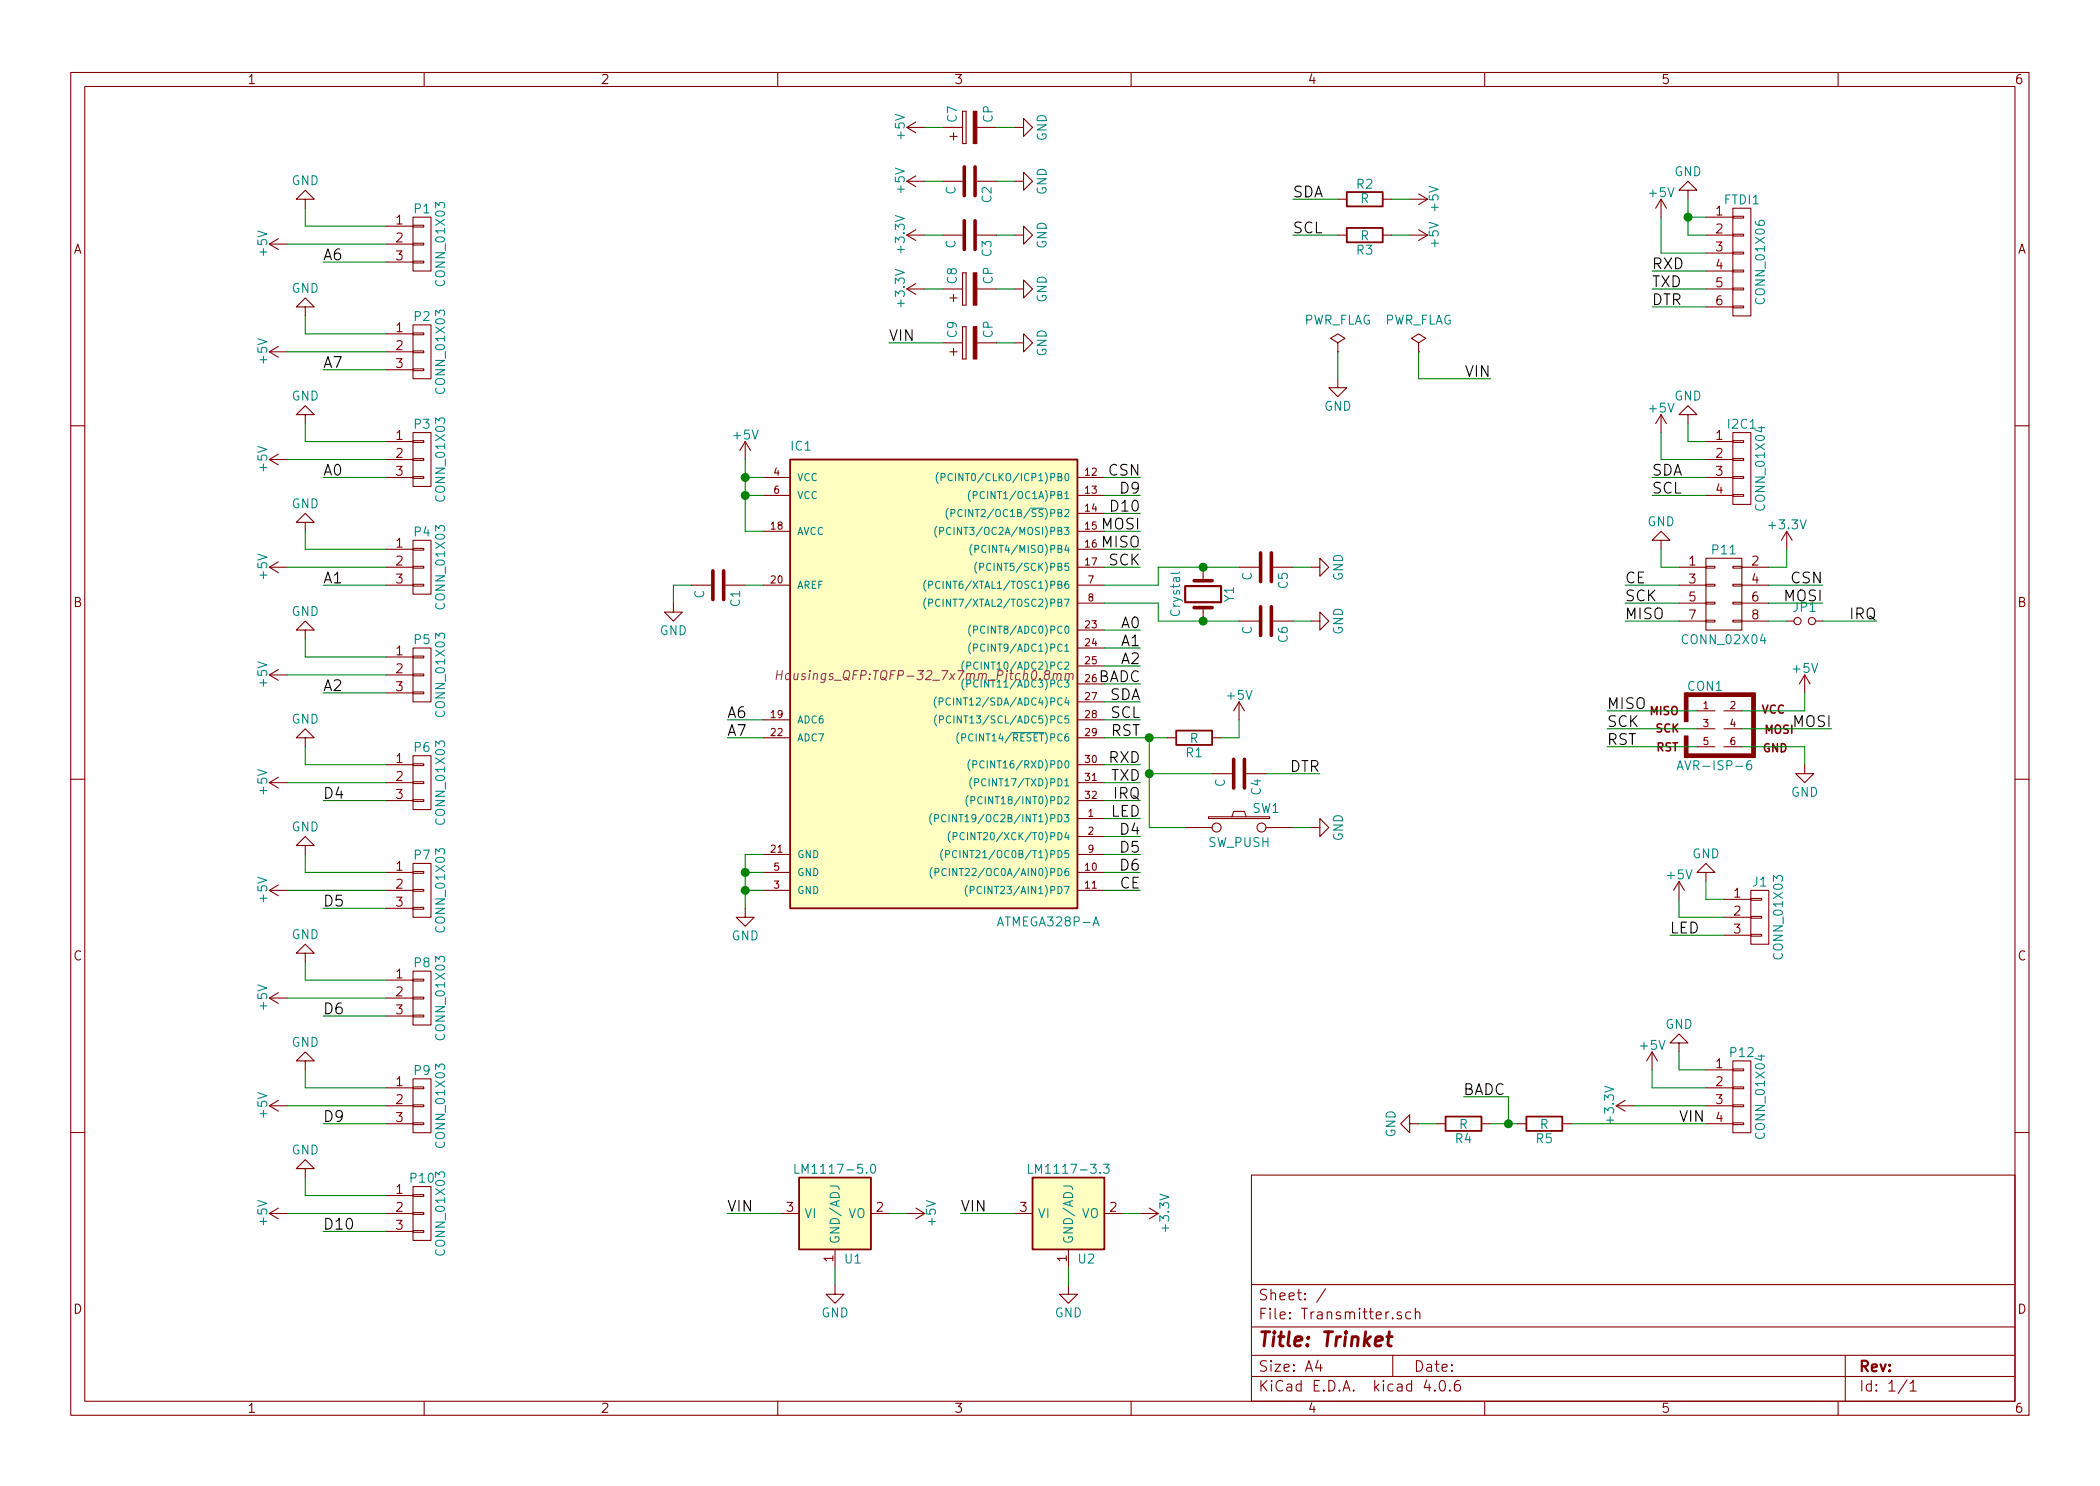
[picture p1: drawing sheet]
EESchema Schematic File Version 2
LIBS:power
LIBS:device
LIBS:transistors
LIBS:conn
LIBS:linear
LIBS:regul
LIBS:74xx
LIBS:cmos4000
LIBS:adc-dac
LIBS:memory
LIBS:xilinx
LIBS:microcontrollers
LIBS:dsp
LIBS:microchip
LIBS:analog_switches
LIBS:motorola
LIBS:texas
LIBS:intel
LIBS:audio
LIBS:interface
LIBS:digital-audio
LIBS:philips
LIBS:display
LIBS:cypress
LIBS:siliconi
LIBS:opto
LIBS:atmel
LIBS:contrib
LIBS:valves
LIBS:trinket-cache
EELAYER 25 0
EELAYER END
$Descr A4 11693 8268
encoding utf-8
Sheet 1 1
Title "Trinket"
Date ""
Rev ""
Comp ""
Comment1 ""
Comment2 ""
Comment3 ""
Comment4 ""
$EndDescr
$Comp
L ATMEGA328P-A IC1
U 1 1
P 5150 3750
F 0 "IC1" H 4400 5000 50  0000 L BNN
F 1 "ATMEGA328P-A" H 5550 2350 50  0000 L BNN
F 2 "Housings_QFP:TQFP-32_7x7mm_Pitch0.8mm" H 5150 3750 50  0000 C CIN
F 3 "" H 5150 3750 50  0000 C CNN
	1    5150 3750
	1    0    0    -1  
$EndComp
$Comp
L +5V #PWR01
U 1 1
P 4150 2550
F 0 "#PWR01" H 4150 2400 50  0001 C CNN
F 1 "+5V" H 4150 2690 50  0000 C CNN
F 2 "" H 4150 2550 50  0000 C CNN
F 3 "" H 4150 2550 50  0000 C CNN
	1    4150 2550
	1    0    0    -1  
$EndComp
$Comp
L C C1
U 1 1
P 4000 3250
F 0 "C1" H 4025 3350 50  0000 L CNN
F 1 "C" H 4025 3150 50  0000 L CNN
F 2 "Capacitors_SMD:C_0805_HandSoldering" H 4038 3100 50  0001 C CNN
F 3 "" H 4000 3250 50  0000 C CNN
	1    4000 3250
	0    1    1    0   
$EndComp
$Comp
L GND #PWR02
U 1 1
P 3750 3350
F 0 "#PWR02" H 3750 3100 50  0001 C CNN
F 1 "GND" H 3750 3200 50  0000 C CNN
F 2 "" H 3750 3350 50  0000 C CNN
F 3 "" H 3750 3350 50  0000 C CNN
	1    3750 3350
	1    0    0    -1  
$EndComp
$Comp
L Crystal Y1
U 1 1
P 6700 3300
F 0 "Y1" H 6700 3450 50  0000 C CNN
F 1 "Crystal" H 6700 3150 50  0000 C CNN
F 2 "Crystals:Crystal_HC49-U_Vertical" H 6700 3300 50  0001 C CNN
F 3 "" H 6700 3300 50  0000 C CNN
	1    6700 3300
	0    1    1    0   
$EndComp
$Comp
L C C5
U 1 1
P 7050 3150
F 0 "C5" H 7075 3250 50  0000 L CNN
F 1 "C" H 7075 3050 50  0000 L CNN
F 2 "Capacitors_SMD:C_0805_HandSoldering" H 7088 3000 50  0001 C CNN
F 3 "" H 7050 3150 50  0000 C CNN
	1    7050 3150
	0    1    1    0   
$EndComp
$Comp
L C C6
U 1 1
P 7050 3450
F 0 "C6" H 7075 3550 50  0000 L CNN
F 1 "C" H 7075 3350 50  0000 L CNN
F 2 "Capacitors_SMD:C_0805_HandSoldering" H 7088 3300 50  0001 C CNN
F 3 "" H 7050 3450 50  0000 C CNN
	1    7050 3450
	0    1    1    0   
$EndComp
$Comp
L GND #PWR03
U 1 1
P 7300 3450
F 0 "#PWR03" H 7300 3200 50  0001 C CNN
F 1 "GND" H 7300 3300 50  0000 C CNN
F 2 "" H 7300 3450 50  0000 C CNN
F 3 "" H 7300 3450 50  0000 C CNN
	1    7300 3450
	0    -1   -1   0   
$EndComp
$Comp
L GND #PWR04
U 1 1
P 7300 3150
F 0 "#PWR04" H 7300 2900 50  0001 C CNN
F 1 "GND" H 7300 3000 50  0000 C CNN
F 2 "" H 7300 3150 50  0000 C CNN
F 3 "" H 7300 3150 50  0000 C CNN
	1    7300 3150
	0    -1   -1   0   
$EndComp
$Comp
L R R1
U 1 1
P 6650 4100
F 0 "R1" V 6730 4100 50  0000 C CNN
F 1 "R" V 6650 4100 50  0000 C CNN
F 2 "Resistors_SMD:R_0805_HandSoldering" V 6580 4100 50  0001 C CNN
F 3 "" H 6650 4100 50  0000 C CNN
	1    6650 4100
	0    1    1    0   
$EndComp
$Comp
L +5V #PWR05
U 1 1
P 6900 4000
F 0 "#PWR05" H 6900 3850 50  0001 C CNN
F 1 "+5V" H 6900 4140 50  0000 C CNN
F 2 "" H 6900 4000 50  0000 C CNN
F 3 "" H 6900 4000 50  0000 C CNN
	1    6900 4000
	1    0    0    -1  
$EndComp
$Comp
L C C4
U 1 1
P 6900 4300
F 0 "C4" H 6925 4400 50  0000 L CNN
F 1 "C" H 6925 4200 50  0000 L CNN
F 2 "Capacitors_SMD:C_0805_HandSoldering" H 6938 4150 50  0001 C CNN
F 3 "" H 6900 4300 50  0000 C CNN
	1    6900 4300
	0    1    1    0   
$EndComp
$Comp
L SW_PUSH SW1
U 1 1
P 6900 4600
F 0 "SW1" H 7050 4710 50  0000 C CNN
F 1 "SW_PUSH" H 6900 4520 50  0000 C CNN
F 2 "Buttons_Switches_SMD:SW_SPST_EVQPE1" H 6900 4600 50  0001 C CNN
F 3 "" H 6900 4600 50  0000 C CNN
	1    6900 4600
	1    0    0    -1  
$EndComp
$Comp
L GND #PWR06
U 1 1
P 7300 4600
F 0 "#PWR06" H 7300 4350 50  0001 C CNN
F 1 "GND" H 7300 4450 50  0000 C CNN
F 2 "" H 7300 4600 50  0000 C CNN
F 3 "" H 7300 4600 50  0000 C CNN
	1    7300 4600
	0    -1   -1   0   
$EndComp
Text Label 7350 4300 2    60   ~ 0
DTR
$Comp
L GND #PWR07
U 1 1
P 4150 5050
F 0 "#PWR07" H 4150 4800 50  0001 C CNN
F 1 "GND" H 4150 4900 50  0000 C CNN
F 2 "" H 4150 5050 50  0000 C CNN
F 3 "" H 4150 5050 50  0000 C CNN
	1    4150 5050
	1    0    0    -1  
$EndComp
$Comp
L CONN_01X06 FTDI1
U 1 1
P 9700 1450
F 0 "FTDI1" H 9700 1800 50  0000 C CNN
F 1 "CONN_01X06" V 9800 1450 50  0000 C CNN
F 2 "Pin_Headers:Pin_Header_Straight_1x06_Pitch2.54mm" H 9700 1450 50  0001 C CNN
F 3 "" H 9700 1450 50  0000 C CNN
	1    9700 1450
	1    0    0    -1  
$EndComp
$Comp
L GND #PWR08
U 1 1
P 9400 1100
F 0 "#PWR08" H 9400 850 50  0001 C CNN
F 1 "GND" H 9400 950 50  0000 C CNN
F 2 "" H 9400 1100 50  0000 C CNN
F 3 "" H 9400 1100 50  0000 C CNN
	1    9400 1100
	-1   0    0    1   
$EndComp
Text Label 9200 1700 0    60   ~ 0
DTR
Text Label 9200 1600 0    60   ~ 0
TXD
Text Label 9200 1500 0    60   ~ 0
RXD
Text Label 6350 4250 2    60   ~ 0
RXD
Text Label 6350 4350 2    60   ~ 0
TXD
$Comp
L CONN_01X04 I2C1
U 1 1
P 9700 2600
F 0 "I2C1" H 9700 2850 50  0000 C CNN
F 1 "CONN_01X04" V 9800 2600 50  0000 C CNN
F 2 "Pin_Headers:Pin_Header_Straight_1x04_Pitch2.54mm" H 9700 2600 50  0001 C CNN
F 3 "" H 9700 2600 50  0000 C CNN
	1    9700 2600
	1    0    0    -1  
$EndComp
$Comp
L GND #PWR010
U 1 1
P 9400 2350
F 0 "#PWR010" H 9400 2100 50  0001 C CNN
F 1 "GND" H 9400 2200 50  0000 C CNN
F 2 "" H 9400 2350 50  0000 C CNN
F 3 "" H 9400 2350 50  0000 C CNN
	1    9400 2350
	-1   0    0    1   
$EndComp
$Comp
L +5V #PWR011
U 1 1
P 9250 2400
F 0 "#PWR011" H 9250 2250 50  0001 C CNN
F 1 "+5V" H 9250 2540 50  0000 C CNN
F 2 "" H 9250 2400 50  0000 C CNN
F 3 "" H 9250 2400 50  0000 C CNN
	1    9250 2400
	1    0    0    -1  
$EndComp
Text Label 9200 2650 0    60   ~ 0
SDA
Text Label 9200 2750 0    60   ~ 0
SCL
Text Label 6350 3900 2    60   ~ 0
SDA
Text Label 6350 4000 2    60   ~ 0
SCL
$Comp
L CONN_02X04 P11
U 1 1
P 9600 3300
F 0 "P11" H 9600 3550 50  0000 C CNN
F 1 "CONN_02X04" H 9600 3050 50  0000 C CNN
F 2 "Pin_Headers:Pin_Header_Straight_2x04_Pitch2.54mm" H 9600 2100 50  0001 C CNN
F 3 "" H 9600 2100 50  0000 C CNN
	1    9600 3300
	1    0    0    -1  
$EndComp
$Comp
L GND #PWR012
U 1 1
P 9250 3050
F 0 "#PWR012" H 9250 2800 50  0001 C CNN
F 1 "GND" H 9250 2900 50  0000 C CNN
F 2 "" H 9250 3050 50  0000 C CNN
F 3 "" H 9250 3050 50  0000 C CNN
	1    9250 3050
	-1   0    0    1   
$EndComp
$Comp
L +3.3V #PWR013
U 1 1
P 9950 3050
F 0 "#PWR013" H 9950 2900 50  0001 C CNN
F 1 "+3.3V" H 9950 3190 50  0000 C CNN
F 2 "" H 9950 3050 50  0000 C CNN
F 3 "" H 9950 3050 50  0000 C CNN
	1    9950 3050
	1    0    0    -1  
$EndComp
Text Label 9050 3250 0    60   ~ 0
CE
Text Label 10150 3250 2    60   ~ 0
CSN
Text Label 9050 3350 0    60   ~ 0
SCK
Text Label 10150 3350 2    60   ~ 0
MOSI
Text Label 9050 3450 0    60   ~ 0
MISO
Text Label 6350 2950 2    60   ~ 0
MOSI
Text Label 6350 3050 2    60   ~ 0
MISO
Text Label 6350 3150 2    60   ~ 0
SCK
Text Label 6350 4950 2    60   ~ 0
CE
Text Label 6350 2650 2    60   ~ 0
CSN
$Comp
L R R2
U 1 1
P 7600 1100
F 0 "R2" V 7680 1100 50  0000 C CNN
F 1 "R" V 7600 1100 50  0000 C CNN
F 2 "Resistors_SMD:R_0805_HandSoldering" V 7530 1100 50  0001 C CNN
F 3 "" H 7600 1100 50  0000 C CNN
	1    7600 1100
	0    -1   -1   0   
$EndComp
$Comp
L R R3
U 1 1
P 7600 1300
F 0 "R3" V 7680 1300 50  0000 C CNN
F 1 "R" V 7600 1300 50  0000 C CNN
F 2 "Resistors_SMD:R_0805_HandSoldering" V 7530 1300 50  0001 C CNN
F 3 "" H 7600 1300 50  0000 C CNN
	1    7600 1300
	0    1    1    0   
$EndComp
$Comp
L +5V #PWR014
U 1 1
P 7850 1100
F 0 "#PWR014" H 7850 950 50  0001 C CNN
F 1 "+5V" H 7850 1240 50  0000 C CNN
F 2 "" H 7850 1100 50  0000 C CNN
F 3 "" H 7850 1100 50  0000 C CNN
	1    7850 1100
	0    1    1    0   
$EndComp
$Comp
L +5V #PWR015
U 1 1
P 7850 1300
F 0 "#PWR015" H 7850 1150 50  0001 C CNN
F 1 "+5V" H 7850 1440 50  0000 C CNN
F 2 "" H 7850 1300 50  0000 C CNN
F 3 "" H 7850 1300 50  0000 C CNN
	1    7850 1300
	0    1    1    0   
$EndComp
Text Label 7200 1100 0    60   ~ 0
SDA
Text Label 7200 1300 0    60   ~ 0
SCL
$Comp
L C C2
U 1 1
P 5400 1000
F 0 "C2" H 5425 1100 50  0000 L CNN
F 1 "C" H 5425 900 50  0000 L CNN
F 2 "Capacitors_SMD:C_0805_HandSoldering" H 5438 850 50  0001 C CNN
F 3 "" H 5400 1000 50  0000 C CNN
	1    5400 1000
	0    1    1    0   
$EndComp
$Comp
L C C3
U 1 1
P 5400 1300
F 0 "C3" H 5425 1400 50  0000 L CNN
F 1 "C" H 5425 1200 50  0000 L CNN
F 2 "Capacitors_SMD:C_0805_HandSoldering" H 5438 1150 50  0001 C CNN
F 3 "" H 5400 1300 50  0000 C CNN
	1    5400 1300
	0    1    1    0   
$EndComp
$Comp
L GND #PWR016
U 1 1
P 5650 1000
F 0 "#PWR016" H 5650 750 50  0001 C CNN
F 1 "GND" H 5650 850 50  0000 C CNN
F 2 "" H 5650 1000 50  0000 C CNN
F 3 "" H 5650 1000 50  0000 C CNN
	1    5650 1000
	0    -1   -1   0   
$EndComp
$Comp
L GND #PWR017
U 1 1
P 5650 1300
F 0 "#PWR017" H 5650 1050 50  0001 C CNN
F 1 "GND" H 5650 1150 50  0000 C CNN
F 2 "" H 5650 1300 50  0000 C CNN
F 3 "" H 5650 1300 50  0000 C CNN
	1    5650 1300
	0    -1   -1   0   
$EndComp
$Comp
L +5V #PWR018
U 1 1
P 5150 1000
F 0 "#PWR018" H 5150 850 50  0001 C CNN
F 1 "+5V" H 5150 1140 50  0000 C CNN
F 2 "" H 5150 1000 50  0000 C CNN
F 3 "" H 5150 1000 50  0000 C CNN
	1    5150 1000
	0    -1   -1   0   
$EndComp
$Comp
L +3.3V #PWR019
U 1 1
P 5150 1300
F 0 "#PWR019" H 5150 1150 50  0001 C CNN
F 1 "+3.3V" H 5150 1440 50  0000 C CNN
F 2 "" H 5150 1300 50  0000 C CNN
F 3 "" H 5150 1300 50  0000 C CNN
	1    5150 1300
	0    -1   -1   0   
$EndComp
$Comp
L AVR-ISP-6 CON1
U 1 1
P 9600 4050
F 0 "CON1" H 9495 4290 50  0000 C CNN
F 1 "AVR-ISP-6" H 9335 3820 50  0000 L BNN
F 2 "Pin_Headers:Pin_Header_Straight_2x03_Pitch2.54mm" V 9080 4090 50  0001 C CNN
F 3 "" H 9575 4050 50  0000 C CNN
	1    9600 4050
	1    0    0    -1  
$EndComp
Text Label 8950 3950 0    60   ~ 0
MISO
Text Label 8950 4050 0    60   ~ 0
SCK
Text Label 8950 4150 0    60   ~ 0
RST
Text Label 6350 4100 2    60   ~ 0
RST
Text Label 10200 4050 2    60   ~ 0
MOSI
$Comp
L +5V #PWR020
U 1 1
P 10050 3850
F 0 "#PWR020" H 10050 3700 50  0001 C CNN
F 1 "+5V" H 10050 3990 50  0000 C CNN
F 2 "" H 10050 3850 50  0000 C CNN
F 3 "" H 10050 3850 50  0000 C CNN
	1    10050 3850
	1    0    0    -1  
$EndComp
$Comp
L GND #PWR021
U 1 1
P 10050 4250
F 0 "#PWR021" H 10050 4000 50  0001 C CNN
F 1 "GND" H 10050 4100 50  0000 C CNN
F 2 "" H 10050 4250 50  0000 C CNN
F 3 "" H 10050 4250 50  0000 C CNN
	1    10050 4250
	1    0    0    -1  
$EndComp
$Comp
L CONN_01X03 P1
U 1 1
P 2350 1350
F 0 "P1" H 2350 1550 50  0000 C CNN
F 1 "CONN_01X03" V 2450 1350 50  0000 C CNN
F 2 "Pin_Headers:Pin_Header_Straight_1x03_Pitch2.54mm" H 2350 1350 50  0001 C CNN
F 3 "" H 2350 1350 50  0000 C CNN
	1    2350 1350
	1    0    0    -1  
$EndComp
$Comp
L GND #PWR022
U 1 1
P 1700 1150
F 0 "#PWR022" H 1700 900 50  0001 C CNN
F 1 "GND" H 1700 1000 50  0000 C CNN
F 2 "" H 1700 1150 50  0000 C CNN
F 3 "" H 1700 1150 50  0000 C CNN
	1    1700 1150
	-1   0    0    1   
$EndComp
$Comp
L +5V #PWR023
U 1 1
P 1600 1350
F 0 "#PWR023" H 1600 1200 50  0001 C CNN
F 1 "+5V" H 1600 1490 50  0000 C CNN
F 2 "" H 1600 1350 50  0000 C CNN
F 3 "" H 1600 1350 50  0000 C CNN
	1    1600 1350
	0    -1   -1   0   
$EndComp
$Comp
L CONN_01X03 P2
U 1 1
P 2350 1950
F 0 "P2" H 2350 2150 50  0000 C CNN
F 1 "CONN_01X03" V 2450 1950 50  0000 C CNN
F 2 "Pin_Headers:Pin_Header_Straight_1x03_Pitch2.54mm" H 2350 1950 50  0001 C CNN
F 3 "" H 2350 1950 50  0000 C CNN
	1    2350 1950
	1    0    0    -1  
$EndComp
$Comp
L GND #PWR024
U 1 1
P 1700 1750
F 0 "#PWR024" H 1700 1500 50  0001 C CNN
F 1 "GND" H 1700 1600 50  0000 C CNN
F 2 "" H 1700 1750 50  0000 C CNN
F 3 "" H 1700 1750 50  0000 C CNN
	1    1700 1750
	-1   0    0    1   
$EndComp
$Comp
L +5V #PWR025
U 1 1
P 1600 1950
F 0 "#PWR025" H 1600 1800 50  0001 C CNN
F 1 "+5V" H 1600 2090 50  0000 C CNN
F 2 "" H 1600 1950 50  0000 C CNN
F 3 "" H 1600 1950 50  0000 C CNN
	1    1600 1950
	0    -1   -1   0   
$EndComp
$Comp
L CONN_01X03 P3
U 1 1
P 2350 2550
F 0 "P3" H 2350 2750 50  0000 C CNN
F 1 "CONN_01X03" V 2450 2550 50  0000 C CNN
F 2 "Pin_Headers:Pin_Header_Straight_1x03_Pitch2.54mm" H 2350 2550 50  0001 C CNN
F 3 "" H 2350 2550 50  0000 C CNN
	1    2350 2550
	1    0    0    -1  
$EndComp
$Comp
L GND #PWR026
U 1 1
P 1700 2350
F 0 "#PWR026" H 1700 2100 50  0001 C CNN
F 1 "GND" H 1700 2200 50  0000 C CNN
F 2 "" H 1700 2350 50  0000 C CNN
F 3 "" H 1700 2350 50  0000 C CNN
	1    1700 2350
	-1   0    0    1   
$EndComp
$Comp
L +5V #PWR027
U 1 1
P 1600 2550
F 0 "#PWR027" H 1600 2400 50  0001 C CNN
F 1 "+5V" H 1600 2690 50  0000 C CNN
F 2 "" H 1600 2550 50  0000 C CNN
F 3 "" H 1600 2550 50  0000 C CNN
	1    1600 2550
	0    -1   -1   0   
$EndComp
$Comp
L CONN_01X03 P4
U 1 1
P 2350 3150
F 0 "P4" H 2350 3350 50  0000 C CNN
F 1 "CONN_01X03" V 2450 3150 50  0000 C CNN
F 2 "Pin_Headers:Pin_Header_Straight_1x03_Pitch2.54mm" H 2350 3150 50  0001 C CNN
F 3 "" H 2350 3150 50  0000 C CNN
	1    2350 3150
	1    0    0    -1  
$EndComp
$Comp
L GND #PWR028
U 1 1
P 1700 2950
F 0 "#PWR028" H 1700 2700 50  0001 C CNN
F 1 "GND" H 1700 2800 50  0000 C CNN
F 2 "" H 1700 2950 50  0000 C CNN
F 3 "" H 1700 2950 50  0000 C CNN
	1    1700 2950
	-1   0    0    1   
$EndComp
$Comp
L +5V #PWR029
U 1 1
P 1600 3150
F 0 "#PWR029" H 1600 3000 50  0001 C CNN
F 1 "+5V" H 1600 3290 50  0000 C CNN
F 2 "" H 1600 3150 50  0000 C CNN
F 3 "" H 1600 3150 50  0000 C CNN
	1    1600 3150
	0    -1   -1   0   
$EndComp
$Comp
L CONN_01X03 P5
U 1 1
P 2350 3750
F 0 "P5" H 2350 3950 50  0000 C CNN
F 1 "CONN_01X03" V 2450 3750 50  0000 C CNN
F 2 "Pin_Headers:Pin_Header_Straight_1x03_Pitch2.54mm" H 2350 3750 50  0001 C CNN
F 3 "" H 2350 3750 50  0000 C CNN
	1    2350 3750
	1    0    0    -1  
$EndComp
$Comp
L GND #PWR030
U 1 1
P 1700 3550
F 0 "#PWR030" H 1700 3300 50  0001 C CNN
F 1 "GND" H 1700 3400 50  0000 C CNN
F 2 "" H 1700 3550 50  0000 C CNN
F 3 "" H 1700 3550 50  0000 C CNN
	1    1700 3550
	-1   0    0    1   
$EndComp
$Comp
L +5V #PWR031
U 1 1
P 1600 3750
F 0 "#PWR031" H 1600 3600 50  0001 C CNN
F 1 "+5V" H 1600 3890 50  0000 C CNN
F 2 "" H 1600 3750 50  0000 C CNN
F 3 "" H 1600 3750 50  0000 C CNN
	1    1600 3750
	0    -1   -1   0   
$EndComp
$Comp
L CONN_01X03 P6
U 1 1
P 2350 4350
F 0 "P6" H 2350 4550 50  0000 C CNN
F 1 "CONN_01X03" V 2450 4350 50  0000 C CNN
F 2 "Pin_Headers:Pin_Header_Straight_1x03_Pitch2.54mm" H 2350 4350 50  0001 C CNN
F 3 "" H 2350 4350 50  0000 C CNN
	1    2350 4350
	1    0    0    -1  
$EndComp
$Comp
L GND #PWR032
U 1 1
P 1700 4150
F 0 "#PWR032" H 1700 3900 50  0001 C CNN
F 1 "GND" H 1700 4000 50  0000 C CNN
F 2 "" H 1700 4150 50  0000 C CNN
F 3 "" H 1700 4150 50  0000 C CNN
	1    1700 4150
	-1   0    0    1   
$EndComp
$Comp
L +5V #PWR033
U 1 1
P 1600 4350
F 0 "#PWR033" H 1600 4200 50  0001 C CNN
F 1 "+5V" H 1600 4490 50  0000 C CNN
F 2 "" H 1600 4350 50  0000 C CNN
F 3 "" H 1600 4350 50  0000 C CNN
	1    1600 4350
	0    -1   -1   0   
$EndComp
$Comp
L CONN_01X03 P7
U 1 1
P 2350 4950
F 0 "P7" H 2350 5150 50  0000 C CNN
F 1 "CONN_01X03" V 2450 4950 50  0000 C CNN
F 2 "Pin_Headers:Pin_Header_Straight_1x03_Pitch2.54mm" H 2350 4950 50  0001 C CNN
F 3 "" H 2350 4950 50  0000 C CNN
	1    2350 4950
	1    0    0    -1  
$EndComp
$Comp
L GND #PWR034
U 1 1
P 1700 4750
F 0 "#PWR034" H 1700 4500 50  0001 C CNN
F 1 "GND" H 1700 4600 50  0000 C CNN
F 2 "" H 1700 4750 50  0000 C CNN
F 3 "" H 1700 4750 50  0000 C CNN
	1    1700 4750
	-1   0    0    1   
$EndComp
$Comp
L +5V #PWR035
U 1 1
P 1600 4950
F 0 "#PWR035" H 1600 4800 50  0001 C CNN
F 1 "+5V" H 1600 5090 50  0000 C CNN
F 2 "" H 1600 4950 50  0000 C CNN
F 3 "" H 1600 4950 50  0000 C CNN
	1    1600 4950
	0    -1   -1   0   
$EndComp
$Comp
L CONN_01X03 P8
U 1 1
P 2350 5550
F 0 "P8" H 2350 5750 50  0000 C CNN
F 1 "CONN_01X03" V 2450 5550 50  0000 C CNN
F 2 "Pin_Headers:Pin_Header_Straight_1x03_Pitch2.54mm" H 2350 5550 50  0001 C CNN
F 3 "" H 2350 5550 50  0000 C CNN
	1    2350 5550
	1    0    0    -1  
$EndComp
$Comp
L GND #PWR036
U 1 1
P 1700 5350
F 0 "#PWR036" H 1700 5100 50  0001 C CNN
F 1 "GND" H 1700 5200 50  0000 C CNN
F 2 "" H 1700 5350 50  0000 C CNN
F 3 "" H 1700 5350 50  0000 C CNN
	1    1700 5350
	-1   0    0    1   
$EndComp
$Comp
L +5V #PWR037
U 1 1
P 1600 5550
F 0 "#PWR037" H 1600 5400 50  0001 C CNN
F 1 "+5V" H 1600 5690 50  0000 C CNN
F 2 "" H 1600 5550 50  0000 C CNN
F 3 "" H 1600 5550 50  0000 C CNN
	1    1600 5550
	0    -1   -1   0   
$EndComp
$Comp
L CONN_01X03 P9
U 1 1
P 2350 6150
F 0 "P9" H 2350 6350 50  0000 C CNN
F 1 "CONN_01X03" V 2450 6150 50  0000 C CNN
F 2 "Pin_Headers:Pin_Header_Straight_1x03_Pitch2.54mm" H 2350 6150 50  0001 C CNN
F 3 "" H 2350 6150 50  0000 C CNN
	1    2350 6150
	1    0    0    -1  
$EndComp
$Comp
L GND #PWR038
U 1 1
P 1700 5950
F 0 "#PWR038" H 1700 5700 50  0001 C CNN
F 1 "GND" H 1700 5800 50  0000 C CNN
F 2 "" H 1700 5950 50  0000 C CNN
F 3 "" H 1700 5950 50  0000 C CNN
	1    1700 5950
	-1   0    0    1   
$EndComp
$Comp
L +5V #PWR039
U 1 1
P 1600 6150
F 0 "#PWR039" H 1600 6000 50  0001 C CNN
F 1 "+5V" H 1600 6290 50  0000 C CNN
F 2 "" H 1600 6150 50  0000 C CNN
F 3 "" H 1600 6150 50  0000 C CNN
	1    1600 6150
	0    -1   -1   0   
$EndComp
$Comp
L CONN_01X03 P10
U 1 1
P 2350 6750
F 0 "P10" H 2350 6950 50  0000 C CNN
F 1 "CONN_01X03" V 2450 6750 50  0000 C CNN
F 2 "Pin_Headers:Pin_Header_Straight_1x03_Pitch2.54mm" H 2350 6750 50  0001 C CNN
F 3 "" H 2350 6750 50  0000 C CNN
	1    2350 6750
	1    0    0    -1  
$EndComp
$Comp
L GND #PWR040
U 1 1
P 1700 6550
F 0 "#PWR040" H 1700 6300 50  0001 C CNN
F 1 "GND" H 1700 6400 50  0000 C CNN
F 2 "" H 1700 6550 50  0000 C CNN
F 3 "" H 1700 6550 50  0000 C CNN
	1    1700 6550
	-1   0    0    1   
$EndComp
$Comp
L +5V #PWR041
U 1 1
P 1600 6750
F 0 "#PWR041" H 1600 6600 50  0001 C CNN
F 1 "+5V" H 1600 6890 50  0000 C CNN
F 2 "" H 1600 6750 50  0000 C CNN
F 3 "" H 1600 6750 50  0000 C CNN
	1    1600 6750
	0    -1   -1   0   
$EndComp
Text Label 1800 1450 0    60   ~ 0
A6
Text Label 1800 2050 0    60   ~ 0
A7
Text Label 1800 2650 0    60   ~ 0
A0
Text Label 1800 3250 0    60   ~ 0
A1
Text Label 1800 3850 0    60   ~ 0
A2
Text Label 1800 4450 0    60   ~ 0
D4
Text Label 1800 5050 0    60   ~ 0
D5
Text Label 1800 5650 0    60   ~ 0
D6
Text Label 1800 6250 0    60   ~ 0
D9
Text Label 1800 6850 0    60   ~ 0
D10
Text Label 4050 4000 0    60   ~ 0
A6
Text Label 4050 4100 0    60   ~ 0
A7
Text Label 6350 3500 2    60   ~ 0
A0
Text Label 6350 3600 2    60   ~ 0
A1
Text Label 6350 3700 2    60   ~ 0
A2
$Comp
L Jumper_NO_Small JP1
U 1 1
P 10050 3450
F 0 "JP1" H 10050 3530 50  0000 C CNN
F 1 "Jumper_NO_Small" H 10060 3390 50  0001 C CNN
F 2 "Resistors_SMD:R_0805_HandSoldering" H 10050 3450 50  0001 C CNN
F 3 "" H 10050 3450 50  0000 C CNN
	1    10050 3450
	1    0    0    -1  
$EndComp
Text Label 10450 3450 2    60   ~ 0
IRQ
Text Label 6350 4450 2    60   ~ 0
IRQ
Text Label 6350 4650 2    60   ~ 0
D4
Text Label 6350 4750 2    60   ~ 0
D5
Text Label 6350 4850 2    60   ~ 0
D6
Text Label 6350 2750 2    60   ~ 0
D9
Text Label 6350 2850 2    60   ~ 0
D10
Text Label 6350 4550 2    60   ~ 0
LED
Text Label 9300 5200 0    60   ~ 0
LED
$Comp
L GND #PWR042
U 1 1
P 9500 4900
F 0 "#PWR042" H 9500 4650 50  0001 C CNN
F 1 "GND" H 9500 4750 50  0000 C CNN
F 2 "" H 9500 4900 50  0000 C CNN
F 3 "" H 9500 4900 50  0000 C CNN
	1    9500 4900
	-1   0    0    1   
$EndComp
$Comp
L +5V #PWR043
U 1 1
P 9350 5000
F 0 "#PWR043" H 9350 4850 50  0001 C CNN
F 1 "+5V" H 9350 5140 50  0000 C CNN
F 2 "" H 9350 5000 50  0000 C CNN
F 3 "" H 9350 5000 50  0000 C CNN
	1    9350 5000
	1    0    0    -1  
$EndComp
Text Label 6350 3800 2    60   ~ 0
BADC
$Comp
L GND #PWR044
U 1 1
P 9350 5850
F 0 "#PWR044" H 9350 5600 50  0001 C CNN
F 1 "GND" H 9350 5700 50  0000 C CNN
F 2 "" H 9350 5850 50  0000 C CNN
F 3 "" H 9350 5850 50  0000 C CNN
	1    9350 5850
	-1   0    0    1   
$EndComp
$Comp
L +5V #PWR045
U 1 1
P 9200 5950
F 0 "#PWR045" H 9200 5800 50  0001 C CNN
F 1 "+5V" H 9200 6090 50  0000 C CNN
F 2 "" H 9200 5950 50  0000 C CNN
F 3 "" H 9200 5950 50  0000 C CNN
	1    9200 5950
	1    0    0    -1  
$EndComp
$Comp
L +3.3V #PWR046
U 1 1
P 9100 6150
F 0 "#PWR046" H 9100 6000 50  0001 C CNN
F 1 "+3.3V" H 9100 6290 50  0000 C CNN
F 2 "" H 9100 6150 50  0000 C CNN
F 3 "" H 9100 6150 50  0000 C CNN
	1    9100 6150
	0    -1   -1   0   
$EndComp
$Comp
L CONN_01X04 P12
U 1 1
P 9700 6100
F 0 "P12" H 9700 6350 50  0000 C CNN
F 1 "CONN_01X04" V 9800 6100 50  0000 C CNN
F 2 "Pin_Headers:Pin_Header_Straight_1x04_Pitch2.54mm" H 9700 6100 50  0001 C CNN
F 3 "" H 9700 6100 50  0000 C CNN
	1    9700 6100
	1    0    0    -1  
$EndComp
$Comp
L PWR_FLAG #FLG047
U 1 1
P 7450 1950
F 0 "#FLG047" H 7450 2045 50  0001 C CNN
F 1 "PWR_FLAG" H 7450 2130 50  0000 C CNN
F 2 "" H 7450 1950 50  0000 C CNN
F 3 "" H 7450 1950 50  0000 C CNN
	1    7450 1950
	1    0    0    -1  
$EndComp
$Comp
L GND #PWR048
U 1 1
P 7450 2100
F 0 "#PWR048" H 7450 1850 50  0001 C CNN
F 1 "GND" H 7450 1950 50  0000 C CNN
F 2 "" H 7450 2100 50  0000 C CNN
F 3 "" H 7450 2100 50  0000 C CNN
	1    7450 2100
	1    0    0    -1  
$EndComp
$Comp
L R R5
U 1 1
P 8600 6250
F 0 "R5" V 8680 6250 50  0000 C CNN
F 1 "R" V 8600 6250 50  0000 C CNN
F 2 "Resistors_SMD:R_0805_HandSoldering" V 8530 6250 50  0001 C CNN
F 3 "" H 8600 6250 50  0001 C CNN
	1    8600 6250
	0    1    1    0   
$EndComp
$Comp
L R R4
U 1 1
P 8150 6250
F 0 "R4" V 8230 6250 50  0000 C CNN
F 1 "R" V 8150 6250 50  0000 C CNN
F 2 "Resistors_SMD:R_0805_HandSoldering" V 8080 6250 50  0001 C CNN
F 3 "" H 8150 6250 50  0001 C CNN
	1    8150 6250
	0    1    1    0   
$EndComp
Text Label 8150 6100 0    60   ~ 0
BADC
$Comp
L GND #PWR049
U 1 1
P 7900 6250
F 0 "#PWR049" H 7900 6000 50  0001 C CNN
F 1 "GND" H 7900 6100 50  0000 C CNN
F 2 "" H 7900 6250 50  0001 C CNN
F 3 "" H 7900 6250 50  0001 C CNN
	1    7900 6250
	0    1    1    0   
$EndComp
Text Label 9350 6250 0    60   ~ 0
VIN
$Comp
L LM1117-3.3 U2
U 1 1
P 5950 6750
F 0 "U2" H 6050 6500 50  0000 C CNN
F 1 "LM1117-3.3" H 5950 7000 50  0000 C CNN
F 2 "TO_SOT_Packages_SMD:SOT-223-3Lead_TabPin2" H 5950 6750 50  0001 C CNN
F 3 "" H 5950 6750 50  0001 C CNN
	1    5950 6750
	1    0    0    -1  
$EndComp
$Comp
L LM1117-5.0 U1
U 1 1
P 4650 6750
F 0 "U1" H 4750 6500 50  0000 C CNN
F 1 "LM1117-5.0" H 4650 7000 50  0000 C CNN
F 2 "TO_SOT_Packages_SMD:SOT-223-3Lead_TabPin2" H 4650 6750 50  0001 C CNN
F 3 "" H 4650 6750 50  0001 C CNN
	1    4650 6750
	1    0    0    -1  
$EndComp
Text Label 5350 6750 0    60   ~ 0
VIN
Text Label 4050 6750 0    60   ~ 0
VIN
$Comp
L +5V #PWR050
U 1 1
P 5050 6750
F 0 "#PWR050" H 5050 6600 50  0001 C CNN
F 1 "+5V" H 5050 6890 50  0000 C CNN
F 2 "" H 5050 6750 50  0001 C CNN
F 3 "" H 5050 6750 50  0001 C CNN
	1    5050 6750
	0    1    1    0   
$EndComp
$Comp
L +3.3V #PWR051
U 1 1
P 6350 6750
F 0 "#PWR051" H 6350 6600 50  0001 C CNN
F 1 "+3.3V" H 6350 6890 50  0000 C CNN
F 2 "" H 6350 6750 50  0001 C CNN
F 3 "" H 6350 6750 50  0001 C CNN
	1    6350 6750
	0    1    1    0   
$EndComp
$Comp
L GND #PWR052
U 1 1
P 4650 7150
F 0 "#PWR052" H 4650 6900 50  0001 C CNN
F 1 "GND" H 4650 7000 50  0000 C CNN
F 2 "" H 4650 7150 50  0001 C CNN
F 3 "" H 4650 7150 50  0001 C CNN
	1    4650 7150
	1    0    0    -1  
$EndComp
$Comp
L GND #PWR053
U 1 1
P 5950 7150
F 0 "#PWR053" H 5950 6900 50  0001 C CNN
F 1 "GND" H 5950 7000 50  0000 C CNN
F 2 "" H 5950 7150 50  0001 C CNN
F 3 "" H 5950 7150 50  0001 C CNN
	1    5950 7150
	1    0    0    -1  
$EndComp
$Comp
L PWR_FLAG #FLG054
U 1 1
P 7900 1950
F 0 "#FLG054" H 7900 2045 50  0001 C CNN
F 1 "PWR_FLAG" H 7900 2130 50  0000 C CNN
F 2 "" H 7900 1950 50  0000 C CNN
F 3 "" H 7900 1950 50  0000 C CNN
	1    7900 1950
	1    0    0    -1  
$EndComp
Text Label 8300 2100 2    60   ~ 0
VIN
$Comp
L CONN_01X03 J1
U 1 1
P 9800 5100
F 0 "J1" H 9800 5300 50  0000 C CNN
F 1 "CONN_01X03" V 9900 5100 50  0000 C CNN
F 2 "Pin_Headers:Pin_Header_Straight_1x03_Pitch2.54mm" H 9800 5100 50  0001 C CNN
F 3 "" H 9800 5100 50  0001 C CNN
	1    9800 5100
	1    0    0    -1  
$EndComp
$Comp
L GND #PWR055
U 1 1
P 5650 1600
F 0 "#PWR055" H 5650 1350 50  0001 C CNN
F 1 "GND" H 5650 1450 50  0000 C CNN
F 2 "" H 5650 1600 50  0000 C CNN
F 3 "" H 5650 1600 50  0000 C CNN
	1    5650 1600
	0    -1   -1   0   
$EndComp
$Comp
L +3.3V #PWR056
U 1 1
P 5150 1600
F 0 "#PWR056" H 5150 1450 50  0001 C CNN
F 1 "+3.3V" H 5150 1740 50  0000 C CNN
F 2 "" H 5150 1600 50  0000 C CNN
F 3 "" H 5150 1600 50  0000 C CNN
	1    5150 1600
	0    -1   -1   0   
$EndComp
$Comp
L GND #PWR057
U 1 1
P 5650 700
F 0 "#PWR057" H 5650 450 50  0001 C CNN
F 1 "GND" H 5650 550 50  0000 C CNN
F 2 "" H 5650 700 50  0000 C CNN
F 3 "" H 5650 700 50  0000 C CNN
	1    5650 700 
	0    -1   -1   0   
$EndComp
$Comp
L +5V #PWR058
U 1 1
P 5150 700
F 0 "#PWR058" H 5150 550 50  0001 C CNN
F 1 "+5V" H 5150 840 50  0000 C CNN
F 2 "" H 5150 700 50  0000 C CNN
F 3 "" H 5150 700 50  0000 C CNN
	1    5150 700 
	0    -1   -1   0   
$EndComp
$Comp
L GND #PWR059
U 1 1
P 5650 1900
F 0 "#PWR059" H 5650 1650 50  0001 C CNN
F 1 "GND" H 5650 1750 50  0000 C CNN
F 2 "" H 5650 1900 50  0000 C CNN
F 3 "" H 5650 1900 50  0000 C CNN
	1    5650 1900
	0    -1   -1   0   
$EndComp
Text Label 4950 1900 0    60   ~ 0
VIN
$Comp
L CP C9
U 1 1
P 5400 1900
F 0 "C9" H 5425 2000 50  0000 L CNN
F 1 "CP" H 5425 1800 50  0000 L CNN
F 2 "Capacitors_SMD:C_0805_HandSoldering" H 5438 1750 50  0001 C CNN
F 3 "" H 5400 1900 50  0001 C CNN
	1    5400 1900
	0    -1   -1   0   
$EndComp
$Comp
L CP C8
U 1 1
P 5400 1600
F 0 "C8" H 5425 1700 50  0000 L CNN
F 1 "CP" H 5425 1500 50  0000 L CNN
F 2 "Capacitors_SMD:C_0805_HandSoldering" H 5438 1450 50  0001 C CNN
F 3 "" H 5400 1600 50  0001 C CNN
	1    5400 1600
	0    -1   -1   0   
$EndComp
$Comp
L CP C7
U 1 1
P 5400 700
F 0 "C7" H 5425 800 50  0000 L CNN
F 1 "CP" H 5425 600 50  0000 L CNN
F 2 "Capacitors_SMD:C_0805_HandSoldering" H 5438 550 50  0001 C CNN
F 3 "" H 5400 700 50  0001 C CNN
	1    5400 700 
	0    -1   -1   0   
$EndComp
Wire Wire Line
	4150 2650 4250 2650
Wire Wire Line
	4150 2550 4150 2950
Wire Wire Line
	4150 2750 4250 2750
Connection ~ 4150 2650
Wire Wire Line
	4150 2950 4250 2950
Connection ~ 4150 2750
Wire Wire Line
	4250 3250 4150 3250
Wire Wire Line
	3850 3250 3750 3250
Wire Wire Line
	3750 3250 3750 3350
Wire Wire Line
	6150 3250 6450 3250
Wire Wire Line
	6450 3250 6450 3150
Wire Wire Line
	6450 3150 6900 3150
Wire Wire Line
	6150 3350 6450 3350
Wire Wire Line
	6450 3350 6450 3450
Wire Wire Line
	6450 3450 6900 3450
Connection ~ 6700 3150
Connection ~ 6700 3450
Wire Wire Line
	7200 3150 7300 3150
Wire Wire Line
	7200 3450 7300 3450
Wire Wire Line
	6150 4100 6500 4100
Wire Wire Line
	6800 4100 6900 4100
Wire Wire Line
	6900 4100 6900 4000
Wire Wire Line
	6750 4300 6400 4300
Wire Wire Line
	6400 4100 6400 4600
Connection ~ 6400 4100
Wire Wire Line
	7050 4300 7350 4300
Wire Wire Line
	6400 4600 6600 4600
Connection ~ 6400 4300
Wire Wire Line
	7200 4600 7300 4600
Wire Wire Line
	4150 4950 4250 4950
Wire Wire Line
	4150 4750 4150 5050
Wire Wire Line
	4250 4850 4150 4850
Connection ~ 4150 4950
Wire Wire Line
	4250 4750 4150 4750
Connection ~ 4150 4850
Wire Wire Line
	9400 1100 9400 1300
Wire Wire Line
	9400 1200 9500 1200
Wire Wire Line
	9400 1300 9500 1300
Connection ~ 9400 1200
Wire Wire Line
	9250 1400 9500 1400
Wire Wire Line
	9500 1500 9200 1500
Wire Wire Line
	9500 1600 9200 1600
Wire Wire Line
	9500 1700 9200 1700
Wire Wire Line
	6150 4250 6350 4250
Wire Wire Line
	6150 4350 6350 4350
Wire Wire Line
	9500 2450 9400 2450
Wire Wire Line
	9400 2450 9400 2350
Wire Wire Line
	9500 2550 9250 2550
Wire Wire Line
	9250 2550 9250 2400
Wire Wire Line
	9500 2650 9200 2650
Wire Wire Line
	9500 2750 9200 2750
Wire Wire Line
	6150 3900 6350 3900
Wire Wire Line
	6150 4000 6350 4000
Wire Wire Line
	9350 3250 9050 3250
Wire Wire Line
	9350 3450 9050 3450
Wire Wire Line
	9250 3050 9250 3150
Wire Wire Line
	9250 3150 9350 3150
Wire Wire Line
	9850 3150 9950 3150
Wire Wire Line
	9950 3150 9950 3050
Wire Wire Line
	9850 3250 10150 3250
Wire Wire Line
	9850 3350 10150 3350
Wire Wire Line
	9350 3350 9050 3350
Wire Wire Line
	6150 2950 6350 2950
Wire Wire Line
	6150 3050 6350 3050
Wire Wire Line
	6150 3150 6350 3150
Wire Wire Line
	6150 4950 6350 4950
Wire Wire Line
	6150 2650 6350 2650
Wire Wire Line
	7450 1100 7200 1100
Wire Wire Line
	7450 1300 7200 1300
Wire Wire Line
	7750 1100 7850 1100
Wire Wire Line
	7750 1300 7850 1300
Wire Wire Line
	5150 1000 5250 1000
Wire Wire Line
	5150 1300 5250 1300
Wire Wire Line
	5550 1000 5650 1000
Wire Wire Line
	5550 1300 5650 1300
Wire Wire Line
	9450 3950 8950 3950
Wire Wire Line
	9450 4050 8950 4050
Wire Wire Line
	9450 4150 8950 4150
Wire Wire Line
	9700 4050 10200 4050
Wire Wire Line
	9700 3950 10050 3950
Wire Wire Line
	10050 3950 10050 3850
Wire Wire Line
	9700 4150 10050 4150
Wire Wire Line
	10050 4150 10050 4250
Wire Wire Line
	1700 1250 2150 1250
Wire Wire Line
	1600 1350 2150 1350
Wire Wire Line
	2150 1450 1800 1450
Wire Wire Line
	1700 1150 1700 1250
Wire Wire Line
	1700 1850 2150 1850
Wire Wire Line
	1600 1950 2150 1950
Wire Wire Line
	2150 2050 1800 2050
Wire Wire Line
	1700 1750 1700 1850
Wire Wire Line
	1700 2450 2150 2450
Wire Wire Line
	1600 2550 2150 2550
Wire Wire Line
	2150 2650 1800 2650
Wire Wire Line
	1700 2350 1700 2450
Wire Wire Line
	1700 3050 2150 3050
Wire Wire Line
	1600 3150 2150 3150
Wire Wire Line
	2150 3250 1800 3250
Wire Wire Line
	1700 2950 1700 3050
Wire Wire Line
	1700 3650 2150 3650
Wire Wire Line
	1600 3750 2150 3750
Wire Wire Line
	2150 3850 1800 3850
Wire Wire Line
	1700 3550 1700 3650
Wire Wire Line
	1700 4250 2150 4250
Wire Wire Line
	1600 4350 2150 4350
Wire Wire Line
	2150 4450 1800 4450
Wire Wire Line
	1700 4150 1700 4250
Wire Wire Line
	1700 4850 2150 4850
Wire Wire Line
	1600 4950 2150 4950
Wire Wire Line
	2150 5050 1800 5050
Wire Wire Line
	1700 4750 1700 4850
Wire Wire Line
	1700 5450 2150 5450
Wire Wire Line
	1600 5550 2150 5550
Wire Wire Line
	2150 5650 1800 5650
Wire Wire Line
	1700 5350 1700 5450
Wire Wire Line
	1700 6050 2150 6050
Wire Wire Line
	1600 6150 2150 6150
Wire Wire Line
	2150 6250 1800 6250
Wire Wire Line
	1700 5950 1700 6050
Wire Wire Line
	1700 6650 2150 6650
Wire Wire Line
	1600 6750 2150 6750
Wire Wire Line
	2150 6850 1800 6850
Wire Wire Line
	1700 6550 1700 6650
Wire Wire Line
	4250 4000 4050 4000
Wire Wire Line
	4250 4100 4050 4100
Wire Wire Line
	6150 3500 6350 3500
Wire Wire Line
	6150 3600 6350 3600
Wire Wire Line
	6150 3700 6350 3700
Wire Wire Line
	6150 3800 6350 3800
Wire Wire Line
	9850 3450 9950 3450
Wire Wire Line
	10150 3450 10450 3450
Wire Wire Line
	6150 4450 6350 4450
Wire Wire Line
	6150 4750 6350 4750
Wire Wire Line
	6150 4850 6350 4850
Wire Wire Line
	6150 4650 6350 4650
Wire Wire Line
	6150 2750 6350 2750
Wire Wire Line
	6150 2850 6350 2850
Wire Wire Line
	6150 4550 6350 4550
Wire Wire Line
	9600 5200 9300 5200
Wire Wire Line
	9600 5000 9500 5000
Wire Wire Line
	9500 5000 9500 4900
Wire Wire Line
	9600 5100 9350 5100
Wire Wire Line
	9350 5100 9350 5000
Wire Wire Line
	9500 5950 9350 5950
Wire Wire Line
	9350 5950 9350 5850
Wire Wire Line
	9500 6050 9200 6050
Wire Wire Line
	9200 6050 9200 5950
Wire Wire Line
	9500 6150 9100 6150
Wire Wire Line
	8750 6250 9500 6250
Wire Wire Line
	8450 6250 8300 6250
Wire Wire Line
	8400 6250 8400 6100
Wire Wire Line
	8400 6100 8150 6100
Connection ~ 8400 6250
Wire Wire Line
	8000 6250 7900 6250
Wire Wire Line
	5650 6750 5350 6750
Wire Wire Line
	4350 6750 4050 6750
Wire Wire Line
	4950 6750 5050 6750
Wire Wire Line
	6250 6750 6350 6750
Wire Wire Line
	5950 7050 5950 7150
Wire Wire Line
	4650 7050 4650 7150
Wire Wire Line
	7450 1950 7450 2100
Wire Wire Line
	7900 1950 7900 2100
Wire Wire Line
	7900 2100 8300 2100
Wire Wire Line
	5150 1600 5250 1600
Wire Wire Line
	5550 1600 5650 1600
Wire Wire Line
	5150 700  5250 700 
Wire Wire Line
	5550 700  5650 700 
Wire Wire Line
	4950 1900 5250 1900
Wire Wire Line
	5550 1900 5650 1900
Wire Wire Line
	9250 1200 9250 1400
$Comp
L +5V #PWR09
U 1 1
P 9250 1200
F 0 "#PWR09" H 9250 1050 50  0001 C CNN
F 1 "+5V" H 9250 1340 50  0000 C CNN
F 2 "" H 9250 1200 50  0000 C CNN
F 3 "" H 9250 1200 50  0000 C CNN
	1    9250 1200
	1    0    0    -1  
$EndComp
$EndSCHEMATC
